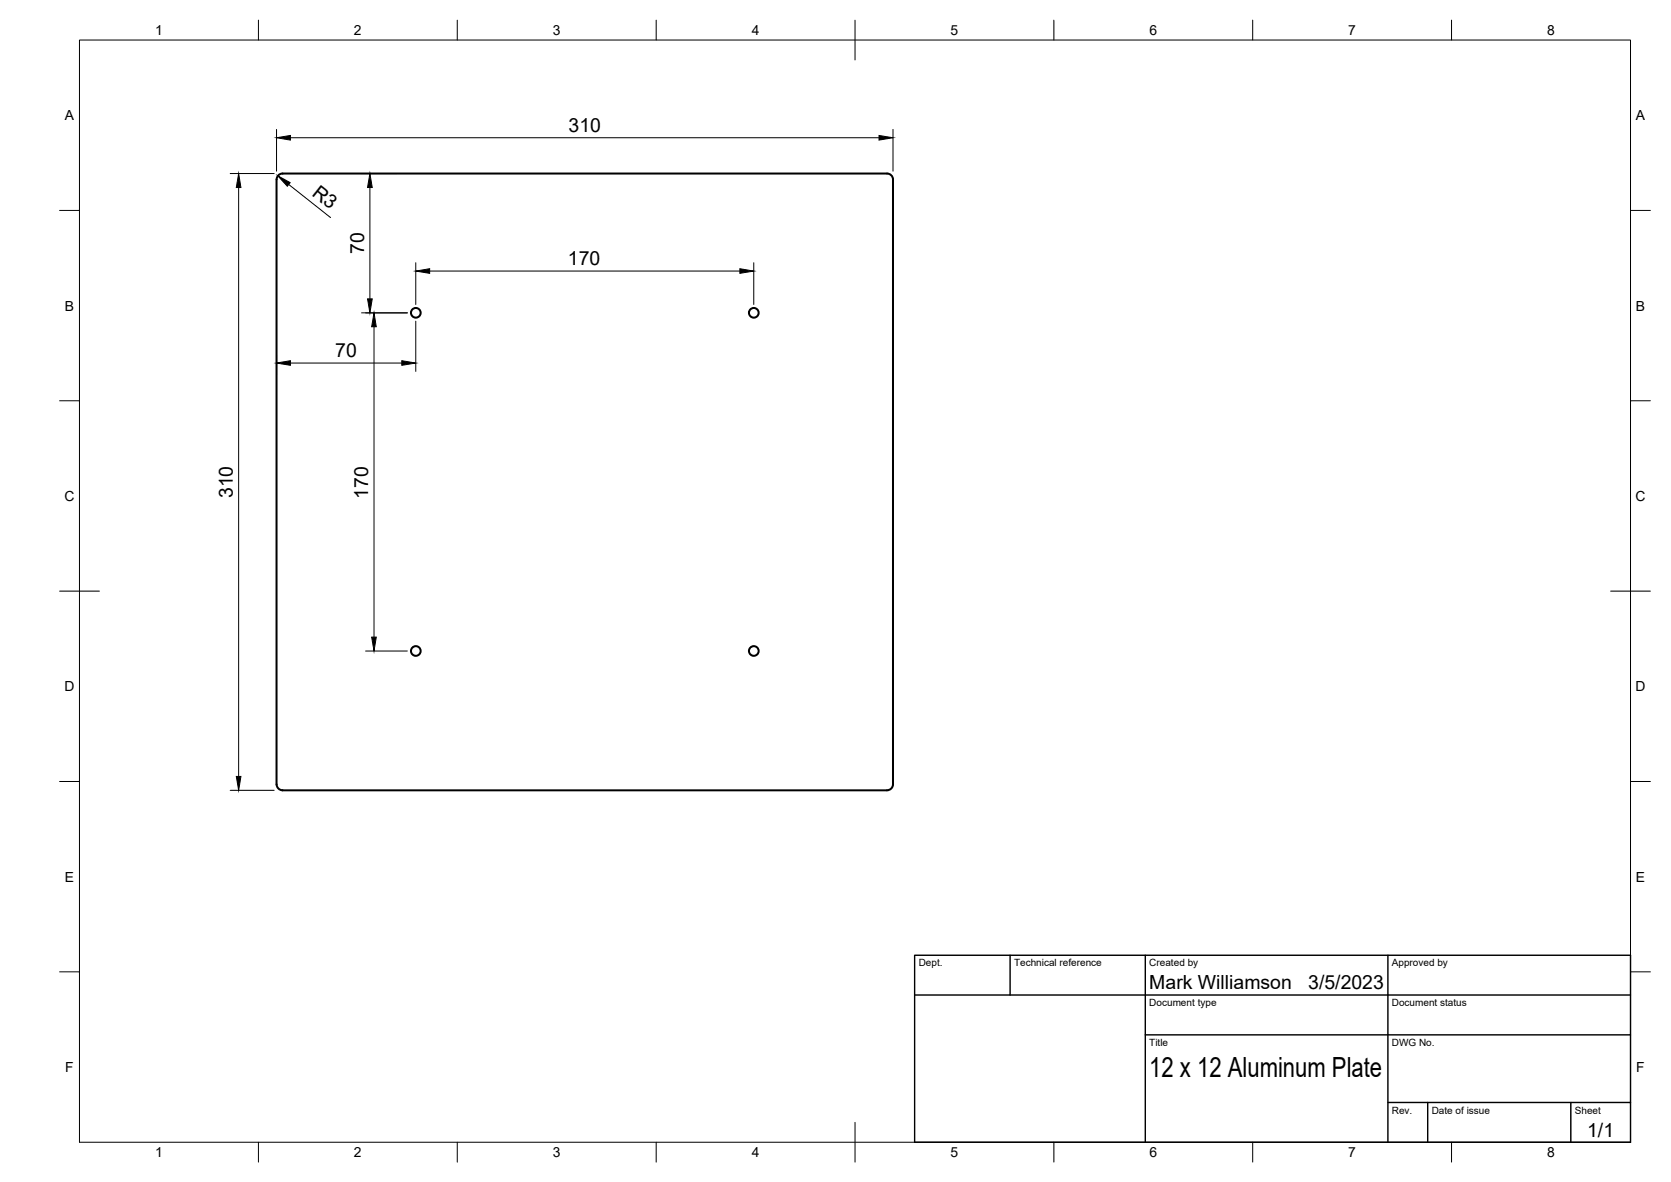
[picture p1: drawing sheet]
<svg xmlns="http://www.w3.org/2000/svg" width="420mm" height="297mm" viewBox="0 0 420 297" stroke-linecap="round" stroke-linejoin="round" font-family="sans-serif">
<!-- layer: Visible -->
<g fill="none" stroke="#000" stroke-width=".51">
<path d="M71 198.6h152M71 198.6a1.52 1.52 0 0 1-1.5-1.5l.1-152a1.49 1.49 0 0 1 1.4-1.5h152a1.49 1.49 0 0 1 1.5 1.5v152a1.49 1.49 0 0 1-1.5 1.5"/>
<circle cx="104.6" cy="78.6" r="1.22"/>
<circle cx="189.5" cy="78.6" r="1.22"/>
<circle cx="104.6" cy="163.6" r="1.22"/>
<circle cx="189.5" cy="163.6" r="1.22"/>
</g>
<!-- layer: BORDER -->
<g fill="none" stroke="#000" stroke-width=".25">
<path d="M20 10.1h390v276.9h-390zM65 5.1v5M115 5.1v5M165 5.1v5M215 5.1v10M265 5.1v5M315 5.1v5M365 5.1v5M15 52.9h5M410 52.9h5M15 100.7h5M410 100.7h5"/>
<path d="M15 148.6h10M405 148.6h10M15 196.4h5M410 196.4h5M15 244.2h5M410 244.2h5M65 287v5M115 287v5M165 287v5M215 282.1v9.9M265 287v5M315 287v5"/>
<path d="M365 287v5"/>
</g>
<!-- layer: TITLEBLOCK -->
<path d="M230 240.1h180v46.9h-180zM230 250h180M254 240.1v9.9M288 240.1v46.9M349 240.1v46.9M288 260.1h122M349 277.1h61M359 277.1v9.9M395 277.1v9.9" fill="none" stroke="#000" stroke-width=".36"/>
<!-- layer: FD_Dimensions -->
<g fill="none" stroke="#000" stroke-width=".25">
<path d="M69.5 32.5v10.5M73 34.6h148M224.5 32.5v10.5M57.9 43.6h11M60 47.1v148M72.6 46.4l10.5 8.3M90.9 43.6h8.9M93 47.1v28M90.9 78.6h11.5M104.5 66v10.5M108 68.1h78M189.5 66v10.5"/>
<path d="M69.5 89.1v5.1M73 91.2h28M94 82.1v78M104.5 80.7v12.6M91.9 163.6h10.5M57.9 198.6h11"/>
</g>
<g fill="#000" stroke="#000" stroke-width=".25">
<path d="M69.5 34.6l3.5-.6v1.2zM221 34l3.5 .6-3.5 .6zM60 43.6l.6 3.5h-1.2zM69.8 44.2l3.2 1.7-.8 .9zM93 43.6l.6 3.5h-1.2zM92.4 75.1h1.2l-.6 3.5zM104.5 68.1l3.5-.6v1.2zM186 67.5l3.5 .6-3.5 .6zM69.5 91.2l3.5-.6v1.2zM94 78.6l.6 3.5h-1.1zM101 90.6l3.5 .6-3.5 .6zM93.5 160.1h1.1l-.6 3.5z"/>
<path d="M59.4 195.1h1.2l-.6 3.5z"/>
</g>
<text font-size="7" x="289" y="270.6">12 x 12 Aluminum Plate</text>
<g font-size="4.9">
<text x="143" y="33.2">310</text>
<text x="78.2" y="48.9" transform="rotate(38 78.2 48.9)">R3</text>
<text x="91.5" y="63.8" transform="rotate(-90 91.5 63.8)">70</text>
<text x="142.8" y="66.7">170</text>
<text x="84.3" y="89.8">70</text>
<text x="58.5" y="125.2" transform="rotate(-90 58.5 125.2)">310</text>
<text x="92.6" y="125.3" transform="rotate(-90 92.6 125.3)">170</text>
<text x="289" y="248.5">Mark Williamson</text>
<text x="329" y="248.5">3/5/2023</text>
<text x="399.1" y="285.7">1/1</text>
</g>
<g font-size="3.5">
<text x="39" y="8.8">1</text>
<text x="89" y="8.8">2</text>
<text x="139" y="8.8">3</text>
<text x="189" y="8.8">4</text>
<text x="239" y="8.8">5</text>
<text x="289" y="8.8">6</text>
<text x="339" y="8.8">7</text>
<text x="389" y="8.8">8</text>
<text x="16.3" y="30.2">A</text>
<text x="411.3" y="30.2">A</text>
<text x="16.3" y="78">B</text>
<text x="411.3" y="78">B</text>
<text x="16.2" y="125.9">C</text>
<text x="411.2" y="125.9">C</text>
<text x="16.2" y="173.7">D</text>
<text x="411.2" y="173.7">D</text>
<text x="16.3" y="221.6">E</text>
<text x="411.3" y="221.6">E</text>
<text x="16.4" y="269.4">F</text>
<text x="411.4" y="269.4">F</text>
<text x="39" y="290.8">1</text>
<text x="89" y="290.8">2</text>
<text x="139" y="290.8">3</text>
<text x="189" y="290.8">4</text>
<text x="239" y="290.8">5</text>
<text x="289" y="290.8">6</text>
<text x="339" y="290.8">7</text>
<text x="389" y="290.8">8</text>
</g>
<g font-size="2.5">
<text x="231" y="242.9">Dept.</text>
<text x="255" y="242.9">Technical reference</text>
<text x="289" y="242.9">Created by</text>
<text x="350" y="242.9">Approved by</text>
<text x="289" y="252.8">Document type</text>
<text x="350" y="252.8">Document status</text>
<text x="289" y="262.9">Title</text>
<text x="350" y="262.9">DWG No.</text>
<text x="350" y="279.9">Rev.</text>
<text x="360" y="279.9">Date of issue</text>
<text x="396" y="279.9">Sheet</text>
</g>
</svg>
